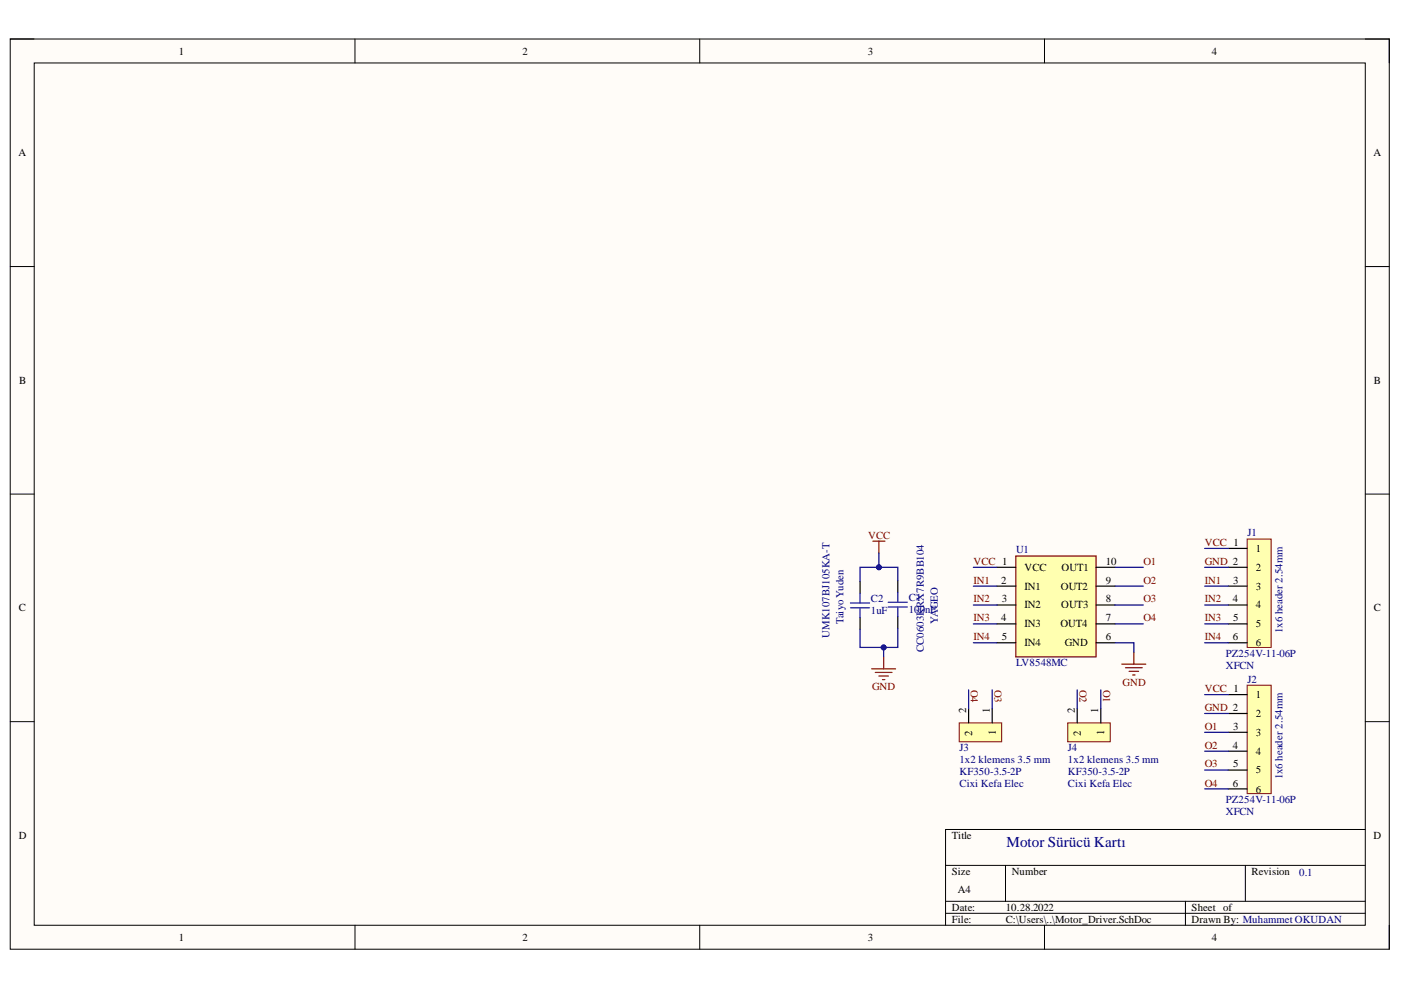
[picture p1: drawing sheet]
<svg xmlns="http://www.w3.org/2000/svg" width="297mm" height="210mm" viewBox="0 0 297 210" stroke-linecap="round" stroke-linejoin="round" font-family="sans-serif">
<path d="M2.2 8.3h292.4v193h-292.4z" fill-rule="evenodd" fill="#fffcf8"/>
<path d="M2.2 8.3h292.4v193h-292.4z" fill="none" stroke="#000" stroke-width=".21"/>
<path d="M7.3 13.4h282.2v182.8h-282.2z" fill-rule="evenodd" fill="#fffcf8"/>
<g fill="none" stroke="#000" stroke-width=".21">
<path d="M2.2 8.3h5.1M7.3 13.4h282.2v182.8h-282.2zM75.3 8.3v5M148.4 8.3v5M221.5 8.3v5.1M289.5 8.3h5.1v5.1M2.2 56.5h5.1M289.5 56.5h5.1M2.2 104.8h5.1M289.5 104.8h5.1M2.2 153h5.1M289.5 153h5.1"/>
<path d="M289.5 175.9h-89v20.3M75.3 196.2v5.1M148.4 196.2v5.1M200.5 183.5h89M200.5 191.1h89M200.5 193.6h89M213.2 183.5v7.6M221.5 196.2v5.1M251.3 191.1v5.1M264 183.5v7.6M294.6 196.2v5.1"/>
</g>
<path d="M182.3 123.3v2.5M182.3 130.9v2.5M190.3 123.1v2.6M190.3 130.7v2.6" fill="none" stroke="#000" stroke-width=".25"/>
<path d="M180.3 127.9h4.1M180.3 128.9h4.1M182.3 125.8v2.1M182.3 128.9v2M188.3 127.7h4.1M188.3 128.7h4.1M190.3 125.7v2M190.3 128.7v2" fill="none" stroke="#00f" stroke-width=".25"/>
<path d="M215.4 117.9h17v21.4h-17z" fill-rule="evenodd" fill="#ffffb0"/>
<path d="M215.4 117.9h17v21.4h-17z" fill="none" stroke="#800000" stroke-width=".25"/>
<path d="M211.4 120.3h4M211.4 124.3h4M211.4 128.3h4M211.4 132.3h4M211.4 136.3h4M232.4 120.3h4M232.4 124.3h4M232.4 128.3h4M232.4 132.3h4M232.4 136.3h4" fill="none" stroke="#000" stroke-width=".25"/>
<path d="M264.4 114.3h5.1v23h-5.1z" fill-rule="evenodd" fill="#ffffb0"/>
<path d="M264.4 114.3h5.1v23h-5.1z" fill="none" stroke="#800000" stroke-width=".21"/>
<path d="M260.4 116.3h4M260.4 120.3h4M260.4 124.3h4M260.4 128.3h4M260.4 132.3h4M260.4 136.3h4" fill="none" stroke="#000" stroke-width=".25"/>
<path d="M226.4 153.3h9v4h-9z" fill-rule="evenodd" fill="#ffffb0"/>
<path d="M226.4 153.3h9v4h-9z" fill="none" stroke="#800000" stroke-width=".21"/>
<path d="M228.4 150.3v3M233.4 150.3v3" fill="none" stroke="#000" stroke-width=".25"/>
<path d="M185.1 114.7h2.5M186.3 114.7v2.6M187.3 139.3v2.5M184.8 141.8h5.1M185.6 142.6h3.5M186.3 143.3h2.1M187.1 144.1h.5" fill="none" stroke="#800000" stroke-width=".25"/>
<path d="M203.4 153.3h9v4h-9z" fill-rule="evenodd" fill="#ffffb0"/>
<path d="M203.4 153.3h9v4h-9z" fill="none" stroke="#800000" stroke-width=".21"/>
<path d="M205.4 150.3v3M210.4 150.3v3" fill="none" stroke="#000" stroke-width=".25"/>
<path d="M240.4 138.3v2.5M237.9 140.8h5M238.6 141.6h3.6M239.4 142.3h2M240.1 143.1h.6" fill="none" stroke="#800000" stroke-width=".25"/>
<path d="M264.4 145.3h5.1v23h-5.1z" fill-rule="evenodd" fill="#ffffb0"/>
<path d="M264.4 145.3h5.1v23h-5.1z" fill="none" stroke="#800000" stroke-width=".21"/>
<path d="M260.4 147.3h4M260.4 151.3h4M260.4 155.3h4M260.4 159.3h4M260.4 163.3h4M260.4 167.3h4" fill="none" stroke="#000" stroke-width=".25"/>
<path d="M190.3 133.3v4h-8v-3.9M233.4 146.3v4" fill="none" stroke="#000080" stroke-width=".25"/>
<circle cx="187.3" cy="137.3" r=".51" fill="#000080"/>
<circle cx="187.3" cy="137.3" r=".51" fill="none" stroke="#000080" stroke-width=".21"/>
<path d="M190.3 123.1v-2.8h-8v3" fill="none" stroke="#000080" stroke-width=".25"/>
<circle cx="186.3" cy="120.3" r=".51" fill="#000080"/>
<circle cx="186.3" cy="120.3" r=".51" fill="none" stroke="#000080" stroke-width=".21"/>
<g fill="none" stroke="#000080" stroke-width=".25">
<path d="M186.3 117.3v3M255.4 116.3h5M206.4 136.3h5M206.4 132.3h5M206.4 128.3h5M206.4 124.3h5M206.4 120.3h5M236.4 136.3h4v2M236.4 132.3h6M236.4 128.3h6M236.4 124.3h6M236.4 120.3h6"/>
<path d="M255.4 136.3h5M255.4 132.3h5M255.4 128.3h5M255.4 124.3h5M255.4 120.3h5"/>
</g>
<circle cx="186.3" cy="120.3" r=".51" fill="#000080"/>
<circle cx="186.3" cy="120.3" r=".51" fill="none" stroke="#000080" stroke-width=".21"/>
<path d="M187.3 137.3v2" fill="none" stroke="#000080" stroke-width=".25"/>
<circle cx="187.3" cy="137.3" r=".51" fill="#000080"/>
<circle cx="187.3" cy="137.3" r=".51" fill="none" stroke="#000080" stroke-width=".21"/>
<path d="M205.4 146.3v4M210.4 146.3v4M228.4 146.3v4M255.4 147.3h5M255.4 151.3h5M255.4 155.3h5M255.4 159.3h5M255.4 163.3h5M255.4 167.3h5" fill="none" stroke="#000080" stroke-width=".25"/>
<text font-size="3.2" fill="#000080" x="213.4" y="179.5">Motor Sürücü Kartı</text>
<g font-size="2.3">
<text x="37.9" y="11.6">1</text>
<text x="110.8" y="11.6">2</text>
<text x="184" y="11.6">3</text>
<text x="257" y="11.6">4</text>
<text x="3.9" y="33.1">A</text>
<text x="291.2" y="33.1">A</text>
<text x="4.1" y="81.4">B</text>
<text x="291.3" y="81.4">B</text>
<text x="234.5" y="119.7">10</text>
<text x="266.3" y="117">1</text>
<text x="212.3" y="123.8">2</text>
<text x="217.2" y="121">VCC</text>
<text x="217.2" y="125">IN1</text>
<text x="224.9" y="125">OUT2</text>
<text x="225.1" y="121">OUT1</text>
<text x="234.5" y="123.8">9</text>
<text x="261.4" y="123.8">3</text>
<text x="266.3" y="121">2</text>
<text x="266.3" y="125">3</text>
<text x="4" y="129.6">C</text>
<text x="212.3" y="131.7">4</text>
<text x="212.4" y="127.7">3</text>
<text x="217.2" y="129">IN2</text>
<text x="225" y="129">OUT3</text>
<text x="234.5" y="131.7">7</text>
<text x="234.5" y="127.7">8</text>
<text x="261.4" y="127.7">4</text>
<text x="261.4" y="131.7">5</text>
<text x="266.3" y="129">4</text>
<text x="291.3" y="129.6">C</text>
<text x="212.4" y="135.8">5</text>
<text x="217.2" y="133">IN3</text>
<text x="217.2" y="137">IN4</text>
<text x="224.8" y="133">OUT4</text>
<text x="225.7" y="137">GND</text>
<text x="234.5" y="135.8">6</text>
<text x="261.4" y="135.8">6</text>
<text x="266.3" y="133">5</text>
<text x="266.3" y="137">6</text>
<text x="266.3" y="148">1</text>
<text x="204.9" y="151.2" transform="rotate(-90 204.9 151.2)">2</text>
<text x="209.8" y="151.2" transform="rotate(-90 209.8 151.2)">1</text>
<text x="211.1" y="155.9" transform="rotate(-90 211.1 155.9)">1</text>
<text x="227.9" y="151.2" transform="rotate(-90 227.9 151.2)">2</text>
<text x="232.9" y="151.2" transform="rotate(-90 232.9 151.2)">1</text>
<text x="234.1" y="155.9" transform="rotate(-90 234.1 155.9)">1</text>
<text x="261.4" y="154.8">3</text>
<text x="266.3" y="152">2</text>
<text x="206.1" y="156.1" transform="rotate(-90 206.1 156.1)">2</text>
<text x="229.1" y="156.1" transform="rotate(-90 229.1 156.1)">2</text>
<text x="261.4" y="158.7">4</text>
<text x="266.3" y="156">3</text>
<text x="266.3" y="160">4</text>
<text x="261.4" y="166.8">6</text>
<text x="261.4" y="162.7">5</text>
<text x="266.3" y="164">5</text>
<text x="266.3" y="168">6</text>
<text x="4" y="177.8">D</text>
<text x="201.8" y="177.8">Title</text>
<text x="291.2" y="177.8">D</text>
<text x="201.8" y="185.5">Size</text>
<text x="214.5" y="185.5">Number</text>
<text x="265.3" y="185.5">Revision</text>
<text x="203.1" y="189.3">A4</text>
<text x="201.8" y="193.1">Date:</text>
<text x="201.8" y="195.7">File:</text>
<text x="213.2" y="193.1">10.28.2022</text>
<text x="213.2" y="195.7">C:\Users\..\Motor_Driver.SchDoc</text>
<text x="252.6" y="193.1">Sheet of</text>
<text x="252.6" y="195.7">Drawn By: Muhammet OKUDAN</text>
<text x="37.9" y="199.5">1</text>
<text x="110.8" y="199.5">2</text>
<text x="184" y="199.5">3</text>
<text x="257" y="199.5">4</text>
</g>
<g font-size="2.3" fill="#000080">
<text x="264.5" y="113.7">J1</text>
<text x="215.4" y="117.3">U1</text>
<text x="184.6" y="127.6">C2</text>
<text x="184.6" y="130.1">1uF</text>
<text x="192.7" y="127.4">C1</text>
<text x="192.7" y="129.9">100nF</text>
<text x="175.8" y="135.3" transform="rotate(-90 175.8 135.3)">UMK107BJ105KA-T</text>
<text x="178.8" y="132.3" transform="rotate(-90 178.8 132.3)">Taiyo Yuden</text>
<text x="198.8" y="132.3" transform="rotate(-90 198.8 132.3)">YAGEO</text>
<text x="271.9" y="134.2" transform="rotate(-90 271.9 134.2)">1x6 header 2.54mm</text>
<text x="195.9" y="138.3" transform="rotate(-90 195.9 138.3)">CC0603KRX7R9BB104</text>
<text x="215.4" y="141.3">LV8548MC</text>
<text x="259.9" y="139.3">PZ254V-11-06P</text>
<text x="259.9" y="141.8">XFCN</text>
<text x="264.5" y="144.7">J2</text>
<text x="203.4" y="159.2">J3</text>
<text x="203.4" y="161.8">1x2 klemens 3.5 mm</text>
<text x="226.4" y="159.2">J4</text>
<text x="226.4" y="161.8">1x2 klemens 3.5 mm</text>
<text x="203.4" y="164.3">KF350-3.5-2P</text>
<text x="203.4" y="166.9">Cixi Kefa Elec</text>
<text x="226.4" y="164.3">KF350-3.5-2P</text>
<text x="226.4" y="166.9">Cixi Kefa Elec</text>
<text x="271.9" y="165.2" transform="rotate(-90 271.9 165.2)">1x6 header 2.54mm</text>
<text x="259.9" y="170.3">PZ254V-11-06P</text>
<text x="259.9" y="172.9">XFCN</text>
<text x="275.5" y="185.7">0.1</text>
</g>
<g font-size="2.3" fill="#800000">
<text x="184" y="114.2">VCC</text>
<text x="206.4" y="119.7">VCC 1</text>
<text x="242.4" y="119.7">O1</text>
<text x="255.4" y="115.7">VCC 1</text>
<text x="255.4" y="119.7">GND 2</text>
<text x="206.4" y="123.8">IN1</text>
<text x="242.4" y="123.8">O2</text>
<text x="255.4" y="123.8">IN1</text>
<text x="206.4" y="127.7">IN2</text>
<text x="206.4" y="131.7">IN3</text>
<text x="242.4" y="127.7">O3</text>
<text x="242.4" y="131.7">O4</text>
<text x="255.4" y="127.7">IN2</text>
<text x="255.4" y="131.7">IN3</text>
<text x="206.4" y="135.8">IN4</text>
<text x="255.4" y="135.8">IN4</text>
<text x="184.9" y="146.3">GND</text>
<text x="205.9" y="146.2" transform="rotate(90 205.9 146.2)">O4</text>
<text x="210.9" y="146.2" transform="rotate(90 210.9 146.2)">O3</text>
<text x="228.9" y="146.2" transform="rotate(90 228.9 146.2)">O2</text>
<text x="233.9" y="146.2" transform="rotate(90 233.9 146.2)">O1</text>
<text x="238" y="145.4">GND</text>
<text x="255.4" y="146.7">VCC 1</text>
<text x="255.4" y="150.7">GND 2</text>
<text x="255.4" y="154.8">O1</text>
<text x="255.4" y="158.7">O2</text>
<text x="255.4" y="162.7">O3</text>
<text x="255.4" y="166.8">O4</text>
</g>
</svg>
